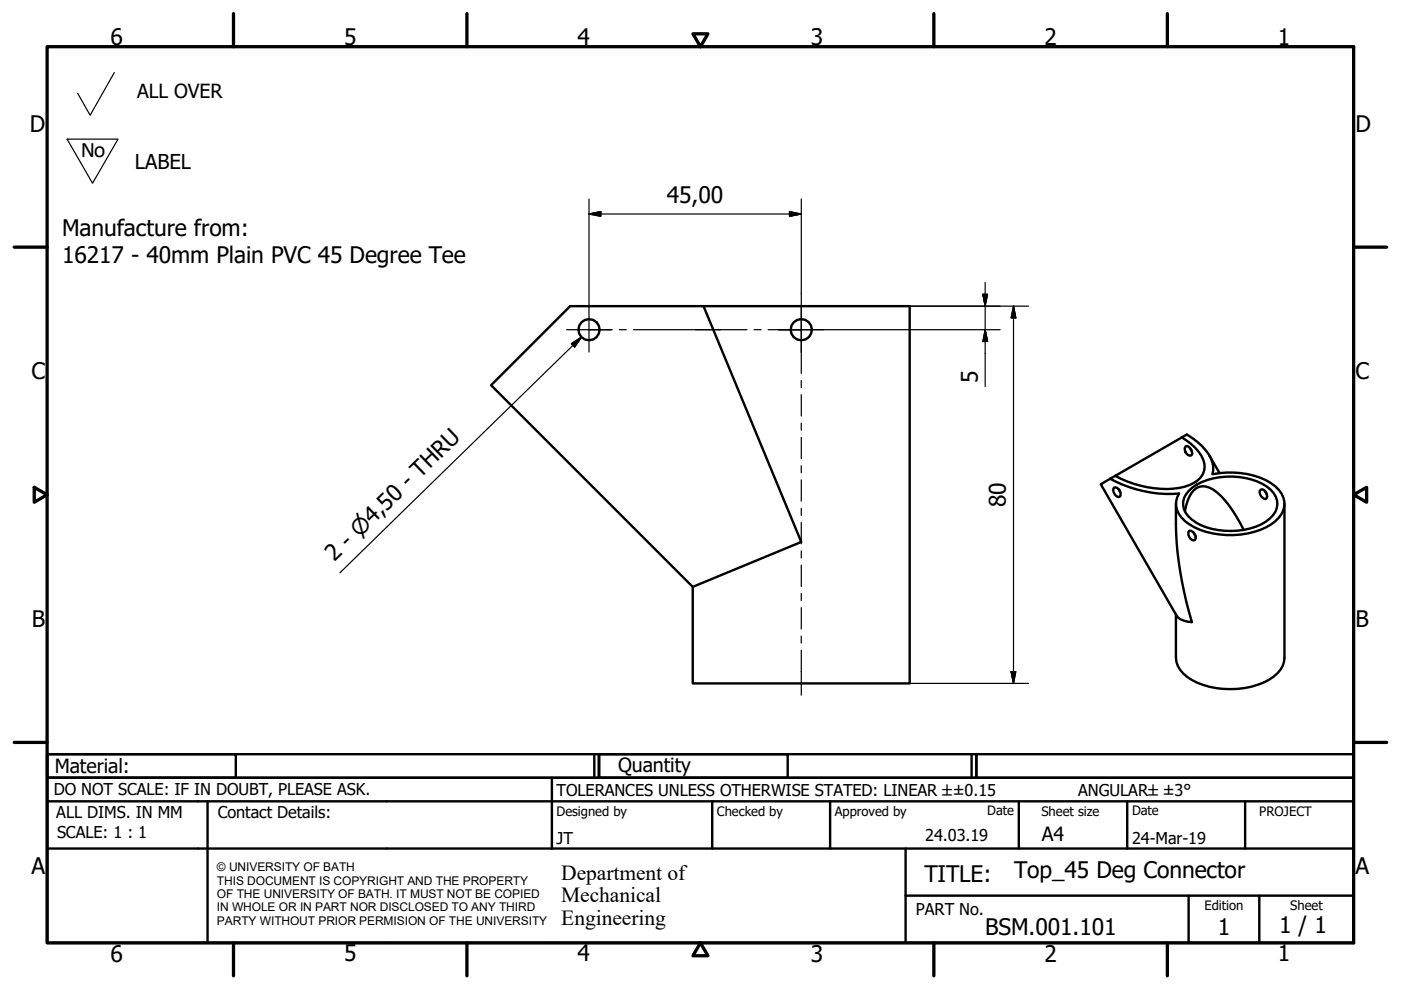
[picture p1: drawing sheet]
<svg xmlns="http://www.w3.org/2000/svg" width="297mm" height="210mm" viewBox="0 0 297 210" stroke-linecap="round" stroke-linejoin="round" font-family="sans-serif">
<!-- layer: Visible (ISO) -->
<g fill="none" stroke="#000" stroke-width=".51">
<path d="M149.2 64.9l20.7 50-23 9.5M104.1 81.7l16.8-16.8h72v80h-46v-20.5zM250.6 92.7l1-.6a11.6 11.6 0 0 1 5.4 6l.2 .8-.2 1.7a16.7 16.7 0 0 1 13.4 2.5 4.5 4.5 0 0 1 0 7.4 16.7 16.7 0 0 1-13.3 2.6 10.8 10.8 0 0 1-7.2-4.2 4 4 0 0 1 .1-4.3 26.5 26.5 0 0 1-14.6-3.1M250.6 92.7a9.6 9.6 0 0 1 4.8 5.6 4.1 4.1 0 0 1-3.2 4.5 19.7 19.7 0 0 1-14.5-1.3l-1.2-.6M250.6 92.7l-14.1 8.2M251.4 94.6a1.36 1.36 0 0 1 1.2 2 1.25 1.25 0 0 1-1.2-.7 1.25 1.25 0 0 1 0-1.3zM252.3 95l.4 .6M256.4 96.6l2.2 3.7M235.4 101.5l-2 1.2 16.1 27.9a3.9 3.9 0 0 0 3.2 1.3 77.4 77.4 0 0 1-3.4-25.1M236.2 103.4a1.27 1.27 0 0 1 1.2 1.9 1.35 1.35 0 0 1-1.2-1.9zM236.5 100.9l-1.1 .6M237.2 103.7l.3 .6"/>
<path d="M251.2 108.4a7.2 7.2 0 0 1 2.5-4.9 3.7 3.7 0 0 1 4.3 .8 23.6 23.6 0 0 1 5.7 8M252.1 104a13.1 13.1 0 0 1 10.6-2.9 10.8 10.8 0 0 1 7.3 3.5 3.8 3.8 0 0 1-.8 5.4 13.9 13.9 0 0 1-10.9 2.4 9.8 9.8 0 0 1-6.9-3.7 3.7 3.7 0 0 1 .7-4.7zM252.2 112.6a1.31 1.31 0 0 1 1.1 1.9 1.31 1.31 0 0 1-1.1-1.9zM253.1 113l.4 .6M267.3 103.8a1.3 1.3 0 0 1 1.1 2 1.3 1.3 0 0 1-1.1-2zM268.2 104.1l.4 .6M272.3 106.8v32.7a5.7 5.7 0 0 1-3.3 4.7 18.1 18.1 0 0 1-16.3 0 5.8 5.8 0 0 1-3.4-4.7v-9.2"/>
<circle cx="124.9" cy="69.9" r="2.25"/>
<circle cx="169.9" cy="69.9" r="2.25"/>
</g>
<!-- layer: Border (ISO) -->
<g fill="none" stroke="#000" stroke-width=".7">
<path d="M10 9.9h277v190h-277zM49.5 2.9v7M99 2.9v7M146.9 7.2h3.2l-1.6 2.7zM198 2.9v7M247.5 2.9v7M3 52.4h7M287 52.4h7M7.3 103.3l2.7 1.6-2.7 1.6zM287 104.9l2.8-1.6v3.2zM3 157.4h7M287 157.4h7"/>
<path d="M49.5 199.9v7M99 199.9v7M148.5 199.9l1.6 2.7h-3.2zM198 199.9v7M247.5 199.9v7"/>
</g>
<!-- layer: Title (ISO) -->
<g fill="none" stroke="#000" stroke-width=".51">
<path d="M10 159.9h40v5h-40zM10 159.9h117v5h-117zM126 159.9v5M127 159.9h40v5h-40zM127 159.9h80v5h-80zM206 159.9v5M207 159.9h80v5h-80zM10 169.9v-5h277v5M10 169.9h277v30h-277zM10 179.9h277M44 169.9v30M117 164.9v15"/>
<path d="M151 169.9v10M176 169.9v10M192 179.9v20M216 169.9v10M239 169.9v10M264 169.9v10M192 189.9h95M252 189.9v10M267 189.9v10"/>
</g>
<!-- layer: Center Mark (ISO) -->
<path d="M124.9 65.1v4.8h-4.8M124.9 69.9v4.7M129.6 69.9h-4.7h4.9M131.3 69.9h1.5M134.3 69.9h24.1M159.9 69.9h1.5M162.9 69.9h11.7h-4.7M169.9 65.1v9.5" fill="none" stroke="#000" stroke-width=".25"/>
<!-- layer: Dimension (ISO) -->
<g fill="none" stroke="#000" stroke-width=".25">
<path d="M124.9 45.4l2.5-.5v1zM124.9 45.4h45M124.9 42.2v22.9M167.4 44.9l2.5 .5-2.5 .5zM169.9 42.2v20M208.9 59.9v22.1M174.6 69.9h37.4M192.9 64.9h25.2M208.4 62.4h1l-.5 2.5zM208.9 69.9l.5 2.5h-1zM214.9 64.9l.5 2.5h-1zM214.9 64.9v80"/>
<path d="M192.9 144.9h25.2M214.4 142.4h1l-.5 2.5z"/>
</g>
<path d="M124.9 45.4l2.5-.5zM124.9 45.4l2.5-.5v1zM167.4 45.9l2.5-.5zM167.4 44.9l2.5 .5-2.5 .5zM208.4 62.4l.5 2.5zM208.4 62.4h1l-.5 2.5zM208.9 69.9l.5 2.5zM208.9 69.9l.5 2.5h-1zM214.9 64.9l.5 2.5zM214.9 64.9l.5 2.5h-1zM214.4 142.4l.5 2.5zM214.4 142.4h1l-.5 2.5z" fill="#000" stroke="#000" stroke-width=".25"/>
<!-- layer: Centerline (ISO) -->
<g fill="none" stroke="#000" stroke-width=".25">
<path d="M169.9 62.2v17M169.9 80.7v1.5M169.9 83.7v4.5M169.9 89.7v1.5M169.9 92.7v4.6M169.9 98.8v1.4M169.9 101.7v4.6M169.9 107.8v1.5M169.9 110.8v4.5M169.9 116.8v1.5M169.9 119.8v4.5M169.9 125.8v1.5"/>
<path d="M169.9 128.8v4.6M169.9 134.9v1.5M169.9 137.9v9.5"/>
</g>
<!-- layer: Symbol (ISO) -->
<path d="M121.1 72.9l2.2-1.4-1.5 2.1zM123.3 71.5l-51.2 49.9" fill="none" stroke="#000" stroke-width=".25"/>
<path d="M123.3 71.5l-1.5 2.1zM121.1 72.9l2.2-1.4-1.5 2.1z" fill="#000" stroke="#000" stroke-width=".25"/>
<!-- layer: Sketch Geometry (ISO) -->
<path d="M24.2 15.4l-5.1 9-2.6-4.6M14.2 29.5h10.8l-5.4 9.4z" fill="none" stroke="#000" stroke-width=".25"/>
<g font-size="4.8">
<text x="23.4" y="9.5">6</text>
<text x="72.9" y="9.5">5</text>
<text x="122.4" y="9.5">4</text>
<text x="171.9" y="9.5">3</text>
<text x="221.4" y="9.5">2</text>
<text x="270.9" y="9.5">1</text>
<text x="6.3" y="27.9">D</text>
<text x="287.4" y="27.9">D</text>
<text x="141.4" y="43">45,00</text>
<text x="13.2" y="50">Manufacture from:</text>
<text x="13.2" y="55.8">16217 - 40mm Plain PVC 45 Degree Tee</text>
<text x="6.7" y="80.4">C</text>
<text x="207.3" y="81.2" transform="rotate(-90 207.3 81.2)">5</text>
<text x="287.4" y="80.4">C</text>
<text x="213.3" y="107.5" transform="rotate(-90 213.3 107.5)">80</text>
<text x="70.9" y="119.2" transform="rotate(-44 70.9 119.2)">2 - ⌀4,50 - THRU</text>
<text x="6.8" y="132.9">B</text>
<text x="287.4" y="132.9">B</text>
<text x="6.7" y="185.4">A</text>
<text x="287.4" y="185.4">A</text>
<text x="196" y="187">TITLE:</text>
<text x="215" y="186.2">Top_45 Deg Connector</text>
<text x="271.2" y="197.9">1 / 1</text>
<text x="23.4" y="203.9">6</text>
<text x="72.9" y="203.8">5</text>
<text x="122.4" y="203.8">4</text>
<text x="171.9" y="203.9">3</text>
<text x="208.9" y="198.2">BSM.001.101</text>
<text x="221.4" y="203.9">2</text>
<text x="258.2" y="198.2">1</text>
<text x="270.9" y="203.8">1</text>
</g>
<text font-size="4.7" x="17.1" y="33.3">No</text>
<g font-size="4.6">
<text x="119" y="186.5">Department of</text>
<text x="119" y="191.3">Mechanical</text>
<text x="119" y="196">Engineering</text>
</g>
<text font-size="4.3" x="28.6" y="35.7">LABEL</text>
<g font-size="4.1">
<text x="29.1" y="20.9">ALL OVER</text>
<text x="11.6" y="163.9">Material:</text>
<text x="131" y="163.7">Quantity</text>
<text x="220.9" y="178.4">A4</text>
</g>
<g font-size="3.5">
<text x="11.4" y="168.5">DO NOT SCALE: IF IN DOUBT, PLEASE ASK.</text>
<text x="11.9" y="173.5">ALL DIMS. IN MM</text>
<text x="46.2" y="173.5">Contact Details:</text>
<text x="118" y="168.8">TOLERANCES UNLESS OTHERWISE STATED: LINEAR ±±0.15</text>
<text x="228.6" y="168.8">ANGULAR±±3°</text>
<text x="12.1" y="177.6">SCALE: 1 : 1</text>
<text x="118" y="178.9">JT</text>
<text x="196.2" y="178.3">24.03.19</text>
<text x="240" y="178.9">24-Mar-19</text>
<text x="194.2" y="194.1">PART No.</text>
</g>
<g font-size="2.8">
<text x="118" y="173">Designed by</text>
<text x="152" y="173">Checked by</text>
<text x="177" y="173">Approved by</text>
<text x="209.3" y="172.9">Date</text>
<text x="220.8" y="173">Sheet size</text>
<text x="240" y="172.9">Date</text>
<text x="267" y="172.9">PROJECT</text>
<text x="255.4" y="193">Edition</text>
<text x="273.6" y="193">Sheet</text>
</g>
<g font-size="2.5">
<text x="46" y="184.7">© UNIVERSITY OF BATH</text>
<text x="46" y="187.6">THIS DOCUMENT IS COPYRIGHT AND THE PROPERTY</text>
<text x="46" y="190.4">OF THE UNIVERSITY OF BATH. IT MUST NOT BE COPIED</text>
<text x="46" y="193.2">IN WHOLE OR IN PART NOR DISCLOSED TO ANY THIRD</text>
<text x="46" y="196.1">PARTY WITHOUT PRIOR PERMISION OF THE UNIVERSITY</text>
</g>
</svg>
